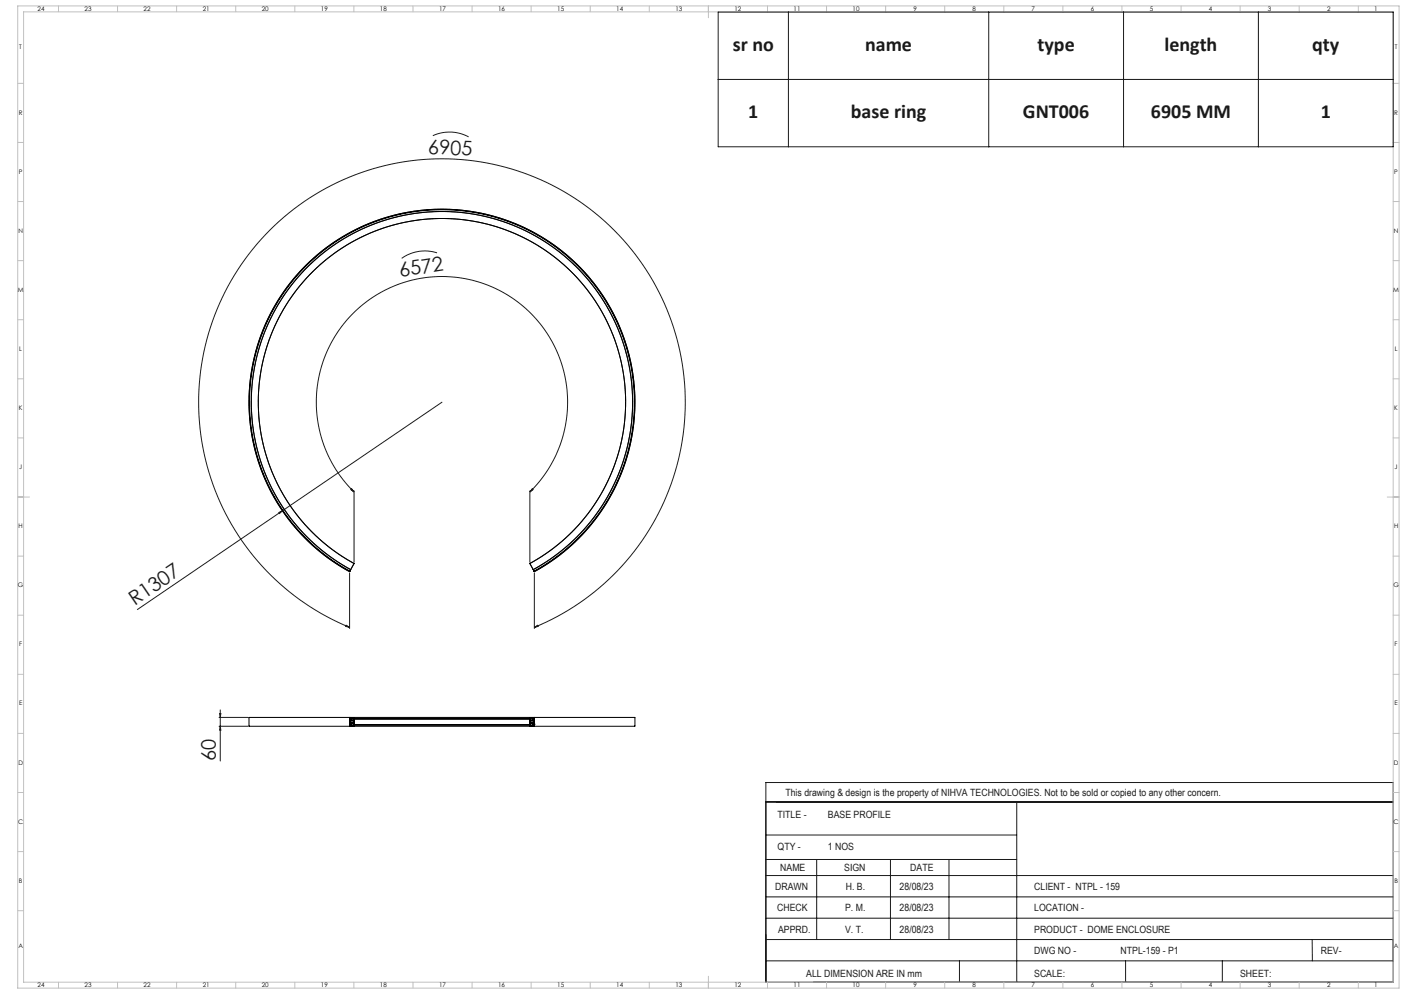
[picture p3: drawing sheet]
<svg xmlns="http://www.w3.org/2000/svg" width="1189mm" height="841mm" viewBox="0 0 1189 841" stroke-linecap="round" stroke-linejoin="round" font-family="sans-serif">
<path d="M648 678v153" fill="none" stroke="#000" stroke-width=".85"/>
<g fill="none" stroke="#191924" stroke-width=".85">
<path d="M608 10h571v114h-571zM667 10v114M837 10v114M951 10v114M1065 10v114M608 67h571M366 115a34 34 0 0 1 31 1M370 214h-1a34 34 0 0 0-29 5M374 340l-258 176M297 414h1l2 2zM300 415v61M300 416a106 106 0 0 1-1-151 106 106 0 0 1 150 0 106 106 0 0 1-1 151"/>
<path d="M448 415v61M450 414h1l-3 2zM236 434l3-2-2 2zM300 477l-3 5a161 161 0 0 1-47-244 161 161 0 0 1 248 0 161 161 0 0 1-47 244l-2-5M300 477a155 155 0 0 1-46-236 155 155 0 0 1 240 0 155 155 0 0 1-46 236M296 485v47M296 484a163 163 0 0 1-48-248 163 163 0 0 1 252 0 163 163 0 0 1-48 248M452 485v47M293 529l3 2-3-1zM296 531a206 206 0 0 1-86-316 206 206 0 0 1 328 0 206 206 0 0 1-86 316M452 531l3-2v1zM185 607h25"/>
<path d="M185 614h25M186 604h1l-1 3zM186 601v43M186 614l1 4h-1zM648 662h531v169h-531zM648 678h531M860 678v153M648 706h212M648 727h212M691 727v68M754 727v68M803 727v68"/>
<path d="M648 759h531M648 741h531M648 777h531M648 795h531M1110 795l1 18M648 813h531M812 813v18M953 813v18M1034 813v18"/>
</g>
<g fill="none" stroke="#c0c0c0" stroke-width=".85">
<path d="M15 5h1169v831h-1169zM20 10h1159v821h-1159zM49 5v5M99 5v5M149 5v5M199 5v5M249 5v5M299 5v5M349 5v5M399 5v5M449 5v5M499 5v5"/>
<path d="M549 5v5M599 5v10M649 5v5M699 5v5M749 5v5M799 5v5M849 5v5M899 5v5M949 5v5M999 5v5M1049 5v5M1099 5v5"/>
<path d="M1149 5v5M15 71h5M1179 71h5M15 121h5M1179 121h5M15 171h5M1179 171h5M15 221h5M1179 221h5M15 271h5M1179 271h5M15 321h5"/>
<path d="M1179 321h5M15 371h5M1179 371h5M15 421h10M1174 421h10M15 471h5M1179 471h5M15 521h5M1179 521h5M15 571h5M1179 571h5M15 621h5"/>
<path d="M1179 621h5M15 671h5M1179 671h5M15 721h5M1179 721h5M15 771h5M1179 771h5M49 831v5M99 831v5M149 831v5M199 831v5M249 831v5"/>
<path d="M299 831v5M349 831v5M399 831v5M449 831v5M499 831v5M549 831v5M599 826v10M649 831v5M699 831v5M749 831v5M799 831v5M849 831v5"/>
<path d="M899 831v5M949 831v5M999 831v5M1049 831v5M1099 831v5M1149 831v5"/>
</g>
<g fill="#191924">
<path d="M236 434l3-2-2 2z"/>
<path d="M293 529l3 2-3-1zM452 531l3-2v1z"/>
<path d="M297 414h1l2 2zM450 414h1l-3 2z"/>
<path d="M186 604h1l-1 3zM186 614l1 4h-1z"/>
</g>
<g fill="none" stroke="#000" stroke-width=".85">
<path d="M296 483a163 163 0 0 1-48-246 163 163 0 0 1 252 0 163 163 0 0 1-48 246M296 483v1a163 163 0 0 1-48-248 163 163 0 0 1 252 0 163 163 0 0 1-48 248v-1M296 483h.1M297 482a161 161 0 0 1-47-244 161 161 0 0 1 248 0 161 161 0 0 1-47 244M297 482l-1 1M297 482l3-5a155 155 0 0 1-46-236 155 155 0 0 1 240 0 155 155 0 0 1-46 236l4 6M297 482h.1M451 482h.1M452 483h.1M296 607h-85v7h85M296 607v7M296 607h4"/>
<path d="M296 614h4M296 613h.1M296 614h.1M296 609h.1M296 607v2M296 613v1M296 609v1M296 607h.1M296 610h.1M296 611h.1M296 607h3M296 614h3"/>
<path d="M296 610v1M296 610h3M296 611h3M296 612h3M296 612h.1M296 612v1M297 614h.1M297 607v3M297 607h.1M297 612h.1M297 610h.1M297 612v2"/>
<path d="M297 608h2M297 614h2M297 613h.1M297 609h.1M297 607v2M297 609v1M297 612v1M297 613v1M297 609h2v1M297 613h2M299 613v1M299 609h.1"/>
<path d="M299 613h150M299 608h150M299 613h.1M299 614h.1M299 608v1M299 611h.1M299 608h.1M299 610h.1M299 612h.1M299 607h.1M299 607v1M299 610v1"/>
<path d="M300 607v7M300 607h149M300 614h149M448 607l1 1M448 614h1M449 607h-1M449 613h.1M449 608h.1M449 607h3M449 614h3M449 608v1M449 614h-1"/>
<path d="M449 609v5M449 612l2 1M449 610h3M449 611h3M449 608h2M449 614h2M449 614h.1M449 613v1M449 609h.1M451 613h.1M451 609h.1M451 614h.1"/>
<path d="M451 612h.1M451 609h-2M451 610h.1M451 607h.1M451 607v2M451 609v1M451 612v1M451 613v1M451 612v2M451 607v3M452 610h.1M452 612h.1"/>
<path d="M452 612h-3M452 607h.1M452 614h.1M452 612v1M452 609h.1M452 613h.1M452 607h-3M452 609v1M452 607h85v7h-85M452 607v7"/>
</g>
<g font-size="16.9" fill="#191924">
<text x="620" y="43">sr no</text>
<text x="732" y="43">name</text>
<text x="878" y="43">type</text>
<text x="986" y="43">length</text>
<text x="1110" y="43">qty</text>
<text x="633" y="100">1</text>
<text x="720" y="100">base ring</text>
<text x="866" y="100">GNT006</text>
<text x="974" y="100">6905 MM</text>
<text x="1118" y="100">1</text>
<text x="362" y="130" transform="rotate(2 362 130)">6905</text>
<text x="339" y="234" transform="rotate(-9 339 234)">6572</text>
<text x="114" y="513" transform="rotate(-34 114 513)">R1307</text>
<text x="183" y="644" transform="rotate(-90 183 644)">60</text>
</g>
<g font-size="8.5" fill="#191924">
<text x="665" y="674">This drawing &amp; design is the property of NIHVA TECHNOLOGIES. Not to be sold or copied to any other concern.</text>
<text x="658" y="692">TITLE -</text>
<text x="701" y="692">BASE PROFILE</text>
<text x="658" y="719">QTY -</text>
<text x="701" y="719">1 NOS</text>
<text x="660" y="737">NAME</text>
<text x="714" y="737">SIGN</text>
<text x="770" y="737">DATE</text>
<text x="656" y="753">DRAWN</text>
<text x="716" y="753">H. B.</text>
<text x="761" y="753">28/08/23</text>
<text x="875" y="753">CLIENT - NTPL - 159</text>
<text x="658" y="771">CHECK</text>
<text x="715" y="771">P. M.</text>
<text x="761" y="771">28/08/23</text>
<text x="875" y="771">LOCATION -</text>
<text x="659" y="789">APPRD.</text>
<text x="715" y="789">V. T.</text>
<text x="761" y="789">28/08/23</text>
<text x="875" y="789">PRODUCT - DOME ENCLOSURE</text>
<text x="875" y="807">DWG NO -</text>
<text x="948" y="807">NTPL-159 - P1</text>
<text x="1118" y="807">REV-</text>
<text x="682" y="826">ALL DIMENSION ARE IN mm</text>
<text x="875" y="826">SCALE:</text>
<text x="1049" y="826">SHEET:</text>
</g>
<g font-size="5.3">
<text x="32" y="9">24</text>
<text x="72" y="9">23</text>
<text x="122" y="9">22</text>
<text x="172" y="9">21</text>
<text x="222" y="9">20</text>
<text x="272" y="9">19</text>
<text x="322" y="9">18</text>
<text x="372" y="9">17</text>
<text x="422" y="9">16</text>
<text x="472" y="9">15</text>
<text x="522" y="9">14</text>
<text x="572" y="9">13</text>
<text x="622" y="9">12</text>
<text x="672" y="9">11</text>
<text x="722" y="9">10</text>
<text x="773" y="9">9</text>
<text x="823" y="9">8</text>
<text x="873" y="9">7</text>
<text x="923" y="9">6</text>
<text x="973" y="9">5</text>
<text x="1023" y="9">4</text>
<text x="1073" y="9">3</text>
<text x="1123" y="9">2</text>
<text x="1163" y="9">1</text>
<text x="16" y="42">T</text>
<text x="1180" y="42">T</text>
<text x="16" y="97">R</text>
<text x="1180" y="97">R</text>
<text x="16" y="147">P</text>
<text x="1180" y="147">P</text>
<text x="16" y="197">N</text>
<text x="1180" y="197">N</text>
<text x="15" y="247">M</text>
<text x="1179" y="247">M</text>
<text x="16" y="297">L</text>
<text x="1180" y="297">L</text>
<text x="16" y="347">K</text>
<text x="1180" y="347">K</text>
<text x="16" y="397">J</text>
<text x="1180" y="397">J</text>
<text x="16" y="447">H</text>
<text x="1180" y="447">H</text>
<text x="15" y="497">G</text>
<text x="1179" y="497">G</text>
<text x="16" y="547">F</text>
<text x="1180" y="547">F</text>
<text x="16" y="597">E</text>
<text x="1180" y="597">E</text>
<text x="16" y="647">D</text>
<text x="1180" y="647">D</text>
<text x="15" y="697">C</text>
<text x="1179" y="697">C</text>
<text x="16" y="747">B</text>
<text x="1180" y="747">B</text>
<text x="16" y="802">A</text>
<text x="1180" y="802">A</text>
<text x="32" y="835">24</text>
<text x="72" y="835">23</text>
<text x="122" y="835">22</text>
<text x="172" y="835">21</text>
<text x="222" y="835">20</text>
<text x="272" y="835">19</text>
<text x="322" y="835">18</text>
<text x="372" y="835">17</text>
<text x="422" y="835">16</text>
<text x="472" y="835">15</text>
<text x="522" y="835">14</text>
<text x="572" y="835">13</text>
<text x="622" y="835">12</text>
<text x="672" y="835">11</text>
<text x="722" y="835">10</text>
<text x="773" y="835">9</text>
<text x="823" y="835">8</text>
<text x="873" y="835">7</text>
<text x="923" y="835">6</text>
<text x="973" y="835">5</text>
<text x="1023" y="835">4</text>
<text x="1073" y="835">3</text>
<text x="1123" y="835">2</text>
<text x="1163" y="835">1</text>
</g>
</svg>
